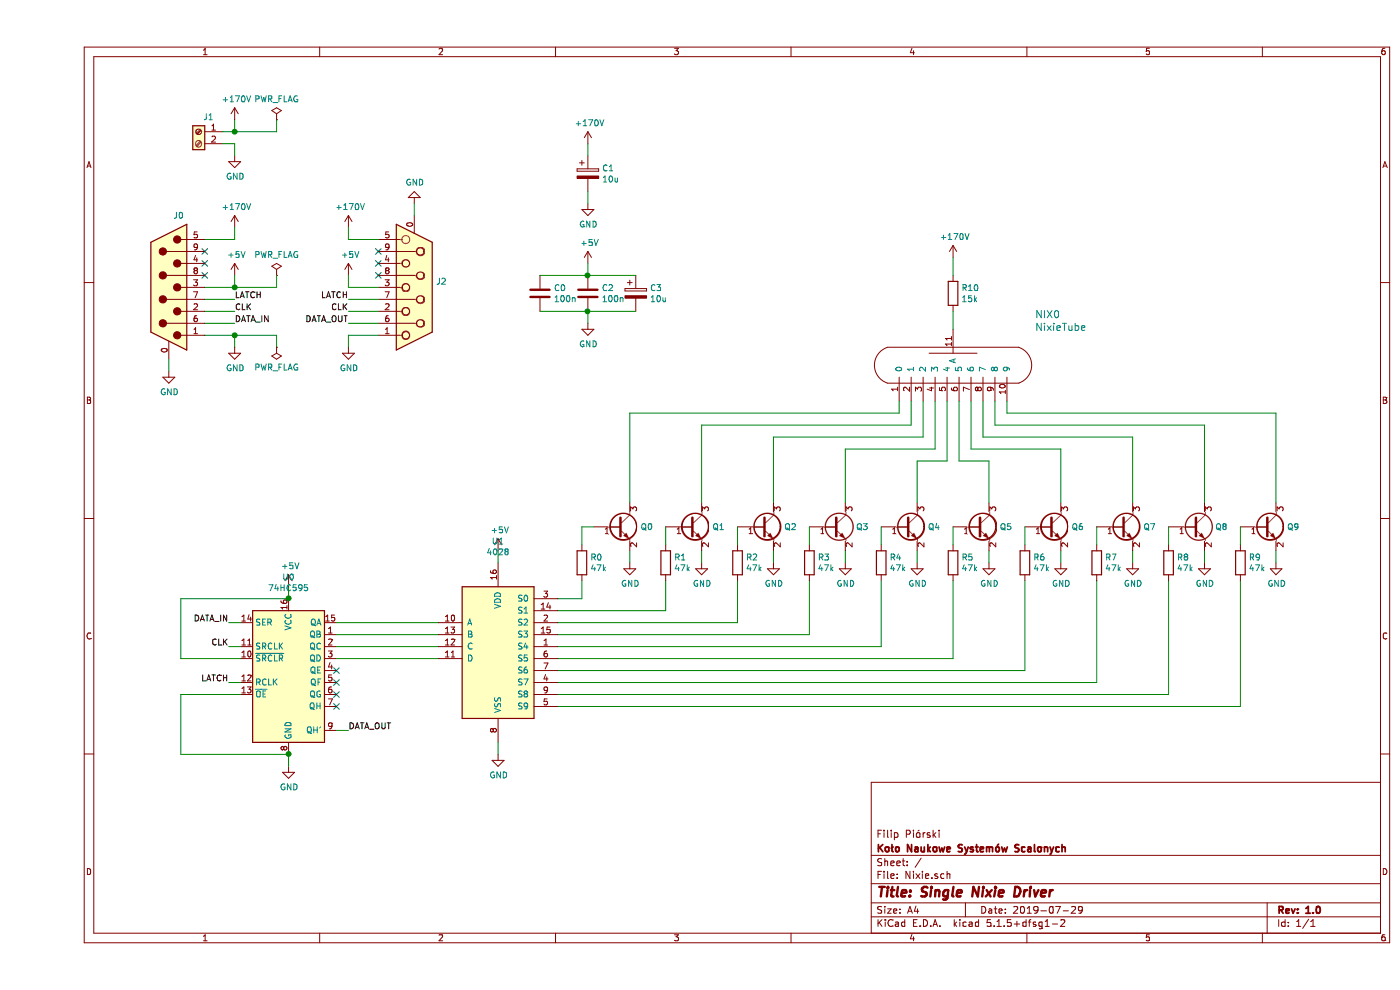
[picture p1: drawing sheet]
EESchema Schematic File Version 4
EELAYER 30 0
EELAYER END
$Descr A4 11693 8268
encoding utf-8
Sheet 1 1
Title "Single Nixie Driver"
Date "2019-07-29"
Rev "1.0"
Comp "Koło Naukowe Systemów Scalonych"
Comment1 "Filip Piórski"
Comment2 ""
Comment3 ""
Comment4 ""
$EndDescr
$Comp
L Nixie-rescue:NixieTube-nixie NIX0
U 1 1
P 7350 3450
F 0 "NIX0" V 8170 2464 60  0000 R CNN
F 1 "NixieTube" V 8064 2464 60  0000 R CNN
F 2 "Valve:Z5730M" H 7350 3450 60  0001 C CNN
F 3 "" H 7350 3450 60  0001 C CNN
	1    7350 3450
	0    -1   -1   0   
$EndComp
$Comp
L 74xx:74HC595 U0
U 1 1
P 2100 5600
F 0 "U0" H 2100 6381 50  0000 C CNN
F 1 "74HC595" H 2100 6290 50  0000 C CNN
F 2 "Package_SO:SOP-16_4.55x10.3mm_P1.27mm" H 2100 5600 50  0001 C CNN
F 3 "http://www.ti.com/lit/ds/symlink/sn74hc595.pdf" H 2100 5600 50  0001 C CNN
	1    2100 5600
	1    0    0    -1  
$EndComp
$Comp
L 4xxx:4028 U1
U 1 1
P 3850 5400
F 0 "U1" H 3850 6281 50  0000 C CNN
F 1 "4028" H 3850 6190 50  0000 C CNN
F 2 "Package_SO:SOIC-16_3.9x9.9mm_P1.27mm" H 3850 5400 50  0001 C CNN
F 3 "http://www.intersil.com/content/dam/Intersil/documents/cd40/cd4028bms.pdf" H 3850 5400 50  0001 C CNN
	1    3850 5400
	1    0    0    -1  
$EndComp
$Comp
L Connector:Screw_Terminal_01x02 J1
U 1 1
P 1350 1100
F 0 "J1" H 1268 1225 50  0000 C CNN
F 1 "Screw_Terminal_01x02" H 1268 1226 50  0001 C CNN
F 2 "Connector_Phoenix_MC_HighVoltage:PhoenixContact_MCV_1,5_2-G-5.08_1x02_P5.08mm_Vertical" H 1350 1100 50  0001 C CNN
F 3 "~" H 1350 1100 50  0001 C CNN
	1    1350 1100
	-1   0    0    -1  
$EndComp
$Comp
L Device:R R10
U 1 1
P 7650 2450
F 0 "R10" H 7720 2496 50  0000 L CNN
F 1 "15k" H 7720 2405 50  0000 L CNN
F 2 "Resistor_THT:R_Axial_DIN0617_L17.0mm_D6.0mm_P7.62mm_Vertical" V 7580 2450 50  0001 C CNN
F 3 "~" H 7650 2450 50  0001 C CNN
	1    7650 2450
	1    0    0    -1  
$EndComp
$Comp
L power:+5V #PWR?
U 1 1
P 1650 2300
F 0 "#PWR?" H 1650 2150 50  0001 C CNN
F 1 "+5V" H 1665 2473 50  0000 C CNN
F 2 "" H 1650 2300 50  0001 C CNN
F 3 "" H 1650 2300 50  0001 C CNN
	1    1650 2300
	1    0    0    -1  
$EndComp
$Comp
L Device:C C2
U 1 1
P 4600 2450
F 0 "C2" H 4715 2496 50  0000 L CNN
F 1 "100n" H 4715 2405 50  0000 L CNN
F 2 "Capacitor_SMD:C_0805_2012Metric" H 4638 2300 50  0001 C CNN
F 3 "~" H 4600 2450 50  0001 C CNN
	1    4600 2450
	1    0    0    -1  
$EndComp
$Comp
L Device:C C0
U 1 1
P 4200 2450
F 0 "C0" H 4315 2496 50  0000 L CNN
F 1 "100n" H 4315 2405 50  0000 L CNN
F 2 "Capacitor_SMD:C_0805_2012Metric" H 4238 2300 50  0001 C CNN
F 3 "~" H 4200 2450 50  0001 C CNN
	1    4200 2450
	1    0    0    -1  
$EndComp
$Comp
L power:GND #PWR?
U 1 1
P 7350 4700
F 0 "#PWR?" H 7350 4450 50  0001 C CNN
F 1 "GND" H 7355 4527 50  0000 C CNN
F 2 "" H 7350 4700 50  0001 C CNN
F 3 "" H 7350 4700 50  0001 C CNN
	1    7350 4700
	1    0    0    -1  
$EndComp
$Comp
L power:GND #PWR?
U 1 1
P 7950 4700
F 0 "#PWR?" H 7950 4450 50  0001 C CNN
F 1 "GND" H 7955 4527 50  0000 C CNN
F 2 "" H 7950 4700 50  0001 C CNN
F 3 "" H 7950 4700 50  0001 C CNN
	1    7950 4700
	1    0    0    -1  
$EndComp
$Comp
L power:GND #PWR?
U 1 1
P 8550 4700
F 0 "#PWR?" H 8550 4450 50  0001 C CNN
F 1 "GND" H 8555 4527 50  0000 C CNN
F 2 "" H 8550 4700 50  0001 C CNN
F 3 "" H 8550 4700 50  0001 C CNN
	1    8550 4700
	1    0    0    -1  
$EndComp
$Comp
L power:GND #PWR?
U 1 1
P 9150 4700
F 0 "#PWR?" H 9150 4450 50  0001 C CNN
F 1 "GND" H 9155 4527 50  0000 C CNN
F 2 "" H 9150 4700 50  0001 C CNN
F 3 "" H 9150 4700 50  0001 C CNN
	1    9150 4700
	1    0    0    -1  
$EndComp
$Comp
L power:GND #PWR?
U 1 1
P 9750 4700
F 0 "#PWR?" H 9750 4450 50  0001 C CNN
F 1 "GND" H 9755 4527 50  0000 C CNN
F 2 "" H 9750 4700 50  0001 C CNN
F 3 "" H 9750 4700 50  0001 C CNN
	1    9750 4700
	1    0    0    -1  
$EndComp
$Comp
L power:GND #PWR?
U 1 1
P 10350 4700
F 0 "#PWR?" H 10350 4450 50  0001 C CNN
F 1 "GND" H 10355 4527 50  0000 C CNN
F 2 "" H 10350 4700 50  0001 C CNN
F 3 "" H 10350 4700 50  0001 C CNN
	1    10350 4700
	1    0    0    -1  
$EndComp
Wire Wire Line
	7350 4600 7350 4700
Wire Wire Line
	7950 4600 7950 4700
Wire Wire Line
	8550 4600 8550 4700
Wire Wire Line
	9150 4600 9150 4700
Wire Wire Line
	9750 4600 9750 4700
Wire Wire Line
	10350 4600 10350 4700
Wire Wire Line
	6750 4600 6750 4700
$Comp
L power:GND #PWR?
U 1 1
P 6750 4700
F 0 "#PWR?" H 6750 4450 50  0001 C CNN
F 1 "GND" H 6755 4527 50  0000 C CNN
F 2 "" H 6750 4700 50  0001 C CNN
F 3 "" H 6750 4700 50  0001 C CNN
	1    6750 4700
	1    0    0    -1  
$EndComp
$Comp
L power:GND #PWR?
U 1 1
P 6150 4700
F 0 "#PWR?" H 6150 4450 50  0001 C CNN
F 1 "GND" H 6155 4527 50  0000 C CNN
F 2 "" H 6150 4700 50  0001 C CNN
F 3 "" H 6150 4700 50  0001 C CNN
	1    6150 4700
	1    0    0    -1  
$EndComp
Wire Wire Line
	5550 4600 5550 4700
Wire Wire Line
	4950 4600 4950 4700
$Comp
L power:GND #PWR?
U 1 1
P 5550 4700
F 0 "#PWR?" H 5550 4450 50  0001 C CNN
F 1 "GND" H 5555 4527 50  0000 C CNN
F 2 "" H 5550 4700 50  0001 C CNN
F 3 "" H 5550 4700 50  0001 C CNN
	1    5550 4700
	1    0    0    -1  
$EndComp
$Comp
L power:GND #PWR?
U 1 1
P 4950 4700
F 0 "#PWR?" H 4950 4450 50  0001 C CNN
F 1 "GND" H 4955 4527 50  0000 C CNN
F 2 "" H 4950 4700 50  0001 C CNN
F 3 "" H 4950 4700 50  0001 C CNN
	1    4950 4700
	1    0    0    -1  
$EndComp
Wire Wire Line
	6150 4600 6150 4700
Wire Wire Line
	4950 4200 4950 3450
Wire Wire Line
	4950 3450 7200 3450
Wire Wire Line
	7200 3450 7200 3350
Wire Wire Line
	7300 3350 7300 3550
Wire Wire Line
	7300 3550 5550 3550
Wire Wire Line
	5550 3550 5550 4200
Wire Wire Line
	7400 3350 7400 3650
Wire Wire Line
	7400 3650 6150 3650
Wire Wire Line
	6150 3650 6150 4200
Wire Wire Line
	7500 3350 7500 3750
Wire Wire Line
	7500 3750 6750 3750
Wire Wire Line
	6750 3750 6750 4200
Wire Wire Line
	7600 3350 7600 3850
Wire Wire Line
	7600 3850 7350 3850
Wire Wire Line
	7350 3850 7350 4200
Wire Wire Line
	7700 3350 7700 3850
Wire Wire Line
	7700 3850 7950 3850
Wire Wire Line
	7950 3850 7950 4200
Wire Wire Line
	7800 3350 7800 3750
Wire Wire Line
	7800 3750 8550 3750
Wire Wire Line
	8550 3750 8550 4200
Wire Wire Line
	7900 3350 7900 3650
Wire Wire Line
	7900 3650 9150 3650
Wire Wire Line
	9150 3650 9150 4200
Wire Wire Line
	9750 4200 9750 3550
Wire Wire Line
	9750 3550 8000 3550
Wire Wire Line
	8000 3550 8000 3350
Wire Wire Line
	8100 3350 8100 3450
Wire Wire Line
	8100 3450 10350 3450
Wire Wire Line
	10350 3450 10350 4200
Wire Wire Line
	7650 2600 7650 2750
Wire Wire Line
	4650 4400 4550 4400
Wire Wire Line
	4550 5000 4350 5000
Wire Wire Line
	4350 5100 5250 5100
Wire Wire Line
	5850 5200 4350 5200
Wire Wire Line
	4350 5300 6450 5300
Wire Wire Line
	7050 5400 4350 5400
Wire Wire Line
	4350 5500 7650 5500
Wire Wire Line
	8250 5600 4350 5600
Wire Wire Line
	8850 5700 4350 5700
Wire Wire Line
	9450 5800 4350 5800
Wire Wire Line
	4350 5900 10050 5900
$Comp
L power:GND #PWR?
U 1 1
P 2100 6400
F 0 "#PWR?" H 2100 6150 50  0001 C CNN
F 1 "GND" H 2105 6227 50  0000 C CNN
F 2 "" H 2100 6400 50  0001 C CNN
F 3 "" H 2100 6400 50  0001 C CNN
	1    2100 6400
	1    0    0    -1  
$EndComp
$Comp
L power:GND #PWR?
U 1 1
P 3850 6300
F 0 "#PWR?" H 3850 6050 50  0001 C CNN
F 1 "GND" H 3855 6127 50  0000 C CNN
F 2 "" H 3850 6300 50  0001 C CNN
F 3 "" H 3850 6300 50  0001 C CNN
	1    3850 6300
	1    0    0    -1  
$EndComp
$Comp
L power:+5V #PWR?
U 1 1
P 3850 4600
F 0 "#PWR?" H 3850 4450 50  0001 C CNN
F 1 "+5V" H 3865 4773 50  0000 C CNN
F 2 "" H 3850 4600 50  0001 C CNN
F 3 "" H 3850 4600 50  0001 C CNN
	1    3850 4600
	1    0    0    -1  
$EndComp
$Comp
L power:+5V #PWR?
U 1 1
P 2100 4900
F 0 "#PWR?" H 2100 4750 50  0001 C CNN
F 1 "+5V" H 2115 5073 50  0000 C CNN
F 2 "" H 2100 4900 50  0001 C CNN
F 3 "" H 2100 4900 50  0001 C CNN
	1    2100 4900
	1    0    0    -1  
$EndComp
Wire Wire Line
	3850 6200 3850 6300
Wire Wire Line
	3850 4600 3850 4700
Wire Wire Line
	2100 4900 2100 5000
Wire Wire Line
	2100 6300 2100 6400
$Comp
L power:GND #PWR?
U 1 1
P 1650 2900
F 0 "#PWR?" H 1650 2650 50  0001 C CNN
F 1 "GND" H 1655 2727 50  0000 C CNN
F 2 "" H 1650 2900 50  0001 C CNN
F 3 "" H 1650 2900 50  0001 C CNN
	1    1650 2900
	1    0    0    -1  
$EndComp
Wire Wire Line
	1650 2800 1650 2900
Wire Wire Line
	1650 2300 1650 2400
$Comp
L power:+5V #PWR?
U 1 1
P 2600 2300
F 0 "#PWR?" H 2600 2150 50  0001 C CNN
F 1 "+5V" H 2615 2473 50  0000 C CNN
F 2 "" H 2600 2300 50  0001 C CNN
F 3 "" H 2600 2300 50  0001 C CNN
	1    2600 2300
	1    0    0    -1  
$EndComp
$Comp
L power:GND #PWR?
U 1 1
P 2600 2900
F 0 "#PWR?" H 2600 2650 50  0001 C CNN
F 1 "GND" H 2605 2727 50  0000 C CNN
F 2 "" H 2600 2900 50  0001 C CNN
F 3 "" H 2600 2900 50  0001 C CNN
	1    2600 2900
	1    0    0    -1  
$EndComp
Wire Wire Line
	2600 2000 2600 1900
NoConn ~ 2500 5600
NoConn ~ 2500 5700
NoConn ~ 2500 5800
NoConn ~ 2500 5900
Text Label 1650 2500 0    50   ~ 0
LATCH
Text Label 1650 2600 0    50   ~ 0
CLK
Text Label 1650 2700 0    50   ~ 0
DATA_IN
Text Label 2600 2700 2    50   ~ 0
DATA_OUT
Text Label 2600 2600 2    50   ~ 0
CLK
Text Label 2600 2500 2    50   ~ 0
LATCH
$Comp
L Nixie-rescue:+170V-power #PWR?
U 1 1
P 1650 1900
F 0 "#PWR?" H 1650 1750 50  0001 C CNN
F 1 "+170V" H 1665 2073 50  0000 C CNN
F 2 "" H 1650 1900 50  0001 C CNN
F 3 "" H 1650 1900 50  0001 C CNN
	1    1650 1900
	1    0    0    -1  
$EndComp
Wire Wire Line
	1650 1900 1650 2000
$Comp
L Nixie-rescue:+170V-power #PWR?
U 1 1
P 2600 1900
F 0 "#PWR?" H 2600 1750 50  0001 C CNN
F 1 "+170V" H 2615 2073 50  0000 C CNN
F 2 "" H 2600 1900 50  0001 C CNN
F 3 "" H 2600 1900 50  0001 C CNN
	1    2600 1900
	1    0    0    -1  
$EndComp
Wire Wire Line
	2600 2900 2600 2800
$Comp
L Nixie-rescue:+170V-power #PWR?
U 1 1
P 1650 1000
F 0 "#PWR?" H 1650 850 50  0001 C CNN
F 1 "+170V" H 1665 1173 50  0000 C CNN
F 2 "" H 1650 1000 50  0001 C CNN
F 3 "" H 1650 1000 50  0001 C CNN
	1    1650 1000
	1    0    0    -1  
$EndComp
Wire Wire Line
	1550 1100 1650 1100
Wire Wire Line
	1650 1100 1650 1000
$Comp
L power:GND #PWR?
U 1 1
P 1650 1300
F 0 "#PWR?" H 1650 1050 50  0001 C CNN
F 1 "GND" H 1655 1127 50  0000 C CNN
F 2 "" H 1650 1300 50  0001 C CNN
F 3 "" H 1650 1300 50  0001 C CNN
	1    1650 1300
	1    0    0    -1  
$EndComp
Wire Wire Line
	1650 1300 1650 1200
Wire Wire Line
	1650 1200 1550 1200
$Comp
L Device:CP C3
U 1 1
P 5000 2450
F 0 "C3" H 5118 2496 50  0000 L CNN
F 1 "10u" H 5118 2405 50  0000 L CNN
F 2 "Capacitor_SMD:CP_Elec_4x5.4" H 5038 2300 50  0001 C CNN
F 3 "~" H 5000 2450 50  0001 C CNN
	1    5000 2450
	1    0    0    -1  
$EndComp
Connection ~ 4600 2300
Connection ~ 4600 2600
$Comp
L power:GND #PWR?
U 1 1
P 4600 2700
F 0 "#PWR?" H 4600 2450 50  0001 C CNN
F 1 "GND" H 4605 2527 50  0000 C CNN
F 2 "" H 4600 2700 50  0001 C CNN
F 3 "" H 4600 2700 50  0001 C CNN
	1    4600 2700
	1    0    0    -1  
$EndComp
$Comp
L power:+5V #PWR?
U 1 1
P 4600 2200
F 0 "#PWR?" H 4600 2050 50  0001 C CNN
F 1 "+5V" H 4615 2373 50  0000 C CNN
F 2 "" H 4600 2200 50  0001 C CNN
F 3 "" H 4600 2200 50  0001 C CNN
	1    4600 2200
	1    0    0    -1  
$EndComp
Wire Wire Line
	4600 2200 4600 2300
Wire Wire Line
	4600 2600 4600 2700
$Comp
L Device:CP C1
U 1 1
P 4600 1450
F 0 "C1" H 4718 1496 50  0000 L CNN
F 1 "10u" H 4718 1405 50  0000 L CNN
F 2 "Capacitor_SMD:CP_Elec_10x12.5" H 4638 1300 50  0001 C CNN
F 3 "~" H 4600 1450 50  0001 C CNN
	1    4600 1450
	1    0    0    -1  
$EndComp
$Comp
L power:GND #PWR?
U 1 1
P 4600 1700
F 0 "#PWR?" H 4600 1450 50  0001 C CNN
F 1 "GND" H 4605 1527 50  0000 C CNN
F 2 "" H 4600 1700 50  0001 C CNN
F 3 "" H 4600 1700 50  0001 C CNN
	1    4600 1700
	1    0    0    -1  
$EndComp
$Comp
L Nixie-rescue:+170V-power #PWR?
U 1 1
P 4600 1200
F 0 "#PWR?" H 4600 1050 50  0001 C CNN
F 1 "+170V" H 4615 1373 50  0000 C CNN
F 2 "" H 4600 1200 50  0001 C CNN
F 3 "" H 4600 1200 50  0001 C CNN
	1    4600 1200
	1    0    0    -1  
$EndComp
Wire Wire Line
	4600 1200 4600 1300
Wire Wire Line
	4600 1600 4600 1700
$Comp
L Nixie-rescue:+170V-power #PWR?
U 1 1
P 7650 2150
F 0 "#PWR?" H 7650 2000 50  0001 C CNN
F 1 "+170V" H 7665 2323 50  0000 C CNN
F 2 "" H 7650 2150 50  0001 C CNN
F 3 "" H 7650 2150 50  0001 C CNN
	1    7650 2150
	1    0    0    -1  
$EndComp
Wire Wire Line
	7650 2150 7650 2300
Text Label 2600 6100 0    50   ~ 0
DATA_OUT
Wire Wire Line
	2600 6100 2500 6100
Wire Wire Line
	1200 5800 1200 6300
Connection ~ 2100 6300
Connection ~ 2100 5000
Text Label 1600 5400 2    50   ~ 0
CLK
Text Label 1600 5200 2    50   ~ 0
DATA_IN
Wire Wire Line
	1600 5200 1700 5200
Wire Wire Line
	1700 5400 1600 5400
Wire Wire Line
	1200 5500 1200 5000
Wire Wire Line
	1200 5500 1700 5500
Wire Wire Line
	1200 5000 2100 5000
Wire Wire Line
	4200 2300 4600 2300
Wire Wire Line
	4600 2300 5000 2300
Wire Wire Line
	4600 2600 5000 2600
Wire Wire Line
	4200 2600 4600 2600
$Comp
L Device:R R0
U 1 1
P 4550 4700
F 0 "R0" H 4620 4746 50  0000 L CNN
F 1 "47k" H 4620 4655 50  0000 L CNN
F 2 "Resistor_SMD:R_0805_2012Metric" V 4480 4700 50  0001 C CNN
F 3 "~" H 4550 4700 50  0001 C CNN
	1    4550 4700
	1    0    0    -1  
$EndComp
$Comp
L Device:R R1
U 1 1
P 5250 4700
F 0 "R1" H 5320 4746 50  0000 L CNN
F 1 "47k" H 5320 4655 50  0000 L CNN
F 2 "Resistor_SMD:R_0805_2012Metric" V 5180 4700 50  0001 C CNN
F 3 "~" H 5250 4700 50  0001 C CNN
	1    5250 4700
	1    0    0    -1  
$EndComp
$Comp
L Device:R R2
U 1 1
P 5850 4700
F 0 "R2" H 5920 4746 50  0000 L CNN
F 1 "47k" H 5920 4655 50  0000 L CNN
F 2 "Resistor_SMD:R_0805_2012Metric" V 5780 4700 50  0001 C CNN
F 3 "~" H 5850 4700 50  0001 C CNN
	1    5850 4700
	1    0    0    -1  
$EndComp
$Comp
L Device:R R3
U 1 1
P 6450 4700
F 0 "R3" H 6520 4746 50  0000 L CNN
F 1 "47k" H 6520 4655 50  0000 L CNN
F 2 "Resistor_SMD:R_0805_2012Metric" V 6380 4700 50  0001 C CNN
F 3 "~" H 6450 4700 50  0001 C CNN
	1    6450 4700
	1    0    0    -1  
$EndComp
$Comp
L Device:R R4
U 1 1
P 7050 4700
F 0 "R4" H 7120 4746 50  0000 L CNN
F 1 "47k" H 7120 4655 50  0000 L CNN
F 2 "Resistor_SMD:R_0805_2012Metric" V 6980 4700 50  0001 C CNN
F 3 "~" H 7050 4700 50  0001 C CNN
	1    7050 4700
	1    0    0    -1  
$EndComp
$Comp
L Device:R R5
U 1 1
P 7650 4700
F 0 "R5" H 7720 4746 50  0000 L CNN
F 1 "47k" H 7720 4655 50  0000 L CNN
F 2 "Resistor_SMD:R_0805_2012Metric" V 7580 4700 50  0001 C CNN
F 3 "~" H 7650 4700 50  0001 C CNN
	1    7650 4700
	1    0    0    -1  
$EndComp
$Comp
L Device:R R6
U 1 1
P 8250 4700
F 0 "R6" H 8320 4746 50  0000 L CNN
F 1 "47k" H 8320 4655 50  0000 L CNN
F 2 "Resistor_SMD:R_0805_2012Metric" V 8180 4700 50  0001 C CNN
F 3 "~" H 8250 4700 50  0001 C CNN
	1    8250 4700
	1    0    0    -1  
$EndComp
$Comp
L Device:R R7
U 1 1
P 8850 4700
F 0 "R7" H 8920 4746 50  0000 L CNN
F 1 "47k" H 8920 4655 50  0000 L CNN
F 2 "Resistor_SMD:R_0805_2012Metric" V 8780 4700 50  0001 C CNN
F 3 "~" H 8850 4700 50  0001 C CNN
	1    8850 4700
	1    0    0    -1  
$EndComp
$Comp
L Device:R R8
U 1 1
P 9450 4700
F 0 "R8" H 9520 4746 50  0000 L CNN
F 1 "47k" H 9520 4655 50  0000 L CNN
F 2 "Resistor_SMD:R_0805_2012Metric" V 9380 4700 50  0001 C CNN
F 3 "~" H 9450 4700 50  0001 C CNN
	1    9450 4700
	1    0    0    -1  
$EndComp
$Comp
L Device:R R9
U 1 1
P 10050 4700
F 0 "R9" H 10120 4746 50  0000 L CNN
F 1 "47k" H 10120 4655 50  0000 L CNN
F 2 "Resistor_SMD:R_0805_2012Metric" V 9980 4700 50  0001 C CNN
F 3 "~" H 10050 4700 50  0001 C CNN
	1    10050 4700
	1    0    0    -1  
$EndComp
Wire Wire Line
	10050 4400 10050 4550
Wire Wire Line
	9450 4400 9450 4550
Wire Wire Line
	8850 4400 8850 4550
Wire Wire Line
	8250 4400 8250 4550
Wire Wire Line
	7650 4400 7650 4550
Wire Wire Line
	7050 4400 7050 4550
Wire Wire Line
	6450 4400 6450 4550
Wire Wire Line
	5850 4400 5850 4550
Wire Wire Line
	5250 4400 5250 4550
Wire Wire Line
	4550 4400 4550 4550
Wire Wire Line
	4550 4850 4550 5000
Wire Wire Line
	5250 5100 5250 4850
Wire Wire Line
	5850 4850 5850 5200
Wire Wire Line
	6450 5300 6450 4850
Wire Wire Line
	7050 4850 7050 5400
Wire Wire Line
	7650 5500 7650 4850
Wire Wire Line
	8250 4850 8250 5600
Wire Wire Line
	8850 5700 8850 4850
Wire Wire Line
	9450 4850 9450 5800
Wire Wire Line
	10050 5900 10050 4850
$Comp
L power:PWR_FLAG #FLG?
U 1 1
P 2000 1000
F 0 "#FLG?" H 2000 1075 50  0001 C CNN
F 1 "PWR_FLAG" H 2000 1173 50  0000 C CNN
F 2 "" H 2000 1000 50  0001 C CNN
F 3 "~" H 2000 1000 50  0001 C CNN
	1    2000 1000
	1    0    0    -1  
$EndComp
$Comp
L power:PWR_FLAG #FLG?
U 1 1
P 2000 2300
F 0 "#FLG?" H 2000 2375 50  0001 C CNN
F 1 "PWR_FLAG" H 2000 2473 50  0000 C CNN
F 2 "" H 2000 2300 50  0001 C CNN
F 3 "~" H 2000 2300 50  0001 C CNN
	1    2000 2300
	1    0    0    -1  
$EndComp
$Comp
L power:PWR_FLAG #FLG?
U 1 1
P 2000 2900
F 0 "#FLG?" H 2000 2975 50  0001 C CNN
F 1 "PWR_FLAG" H 2000 3073 50  0000 C CNN
F 2 "" H 2000 2900 50  0001 C CNN
F 3 "~" H 2000 2900 50  0001 C CNN
	1    2000 2900
	1    0    0    1   
$EndComp
Wire Wire Line
	2000 1000 2000 1100
Wire Wire Line
	2000 1100 1650 1100
Connection ~ 1650 1100
Wire Wire Line
	2000 2300 2000 2400
Wire Wire Line
	2000 2400 1650 2400
Connection ~ 1650 2400
Wire Wire Line
	1650 2800 2000 2800
Wire Wire Line
	2000 2800 2000 2900
Connection ~ 1650 2800
$Comp
L Connector:DB9_Male_MountingHoles J0
U 1 1
P 1100 2400
F 0 "J0" H 1018 3001 50  0000 C CNN
F 1 "DB9_Male_MountingHoles" H 1018 3001 50  0001 C CNN
F 2 "Connector_Dsub:DSUB-9_Female_Horizontal_P2.77x2.84mm_EdgePinOffset7.70mm_Housed_MountingHolesOffset9.12mm" H 1100 2400 50  0001 C CNN
F 3 " ~" H 1100 2400 50  0001 C CNN
	1    1100 2400
	-1   0    0    -1  
$EndComp
$Comp
L power:GND #PWR?
U 1 1
P 1100 3100
F 0 "#PWR?" H 1100 2850 50  0001 C CNN
F 1 "GND" H 1105 2927 50  0000 C CNN
F 2 "" H 1100 3100 50  0001 C CNN
F 3 "" H 1100 3100 50  0001 C CNN
	1    1100 3100
	1    0    0    -1  
$EndComp
Wire Wire Line
	1100 3000 1100 3100
$Comp
L power:GND #PWR?
U 1 1
P 3150 1700
F 0 "#PWR?" H 3150 1450 50  0001 C CNN
F 1 "GND" H 3155 1527 50  0000 C CNN
F 2 "" H 3150 1700 50  0001 C CNN
F 3 "" H 3150 1700 50  0001 C CNN
	1    3150 1700
	1    0    0    1   
$EndComp
Wire Wire Line
	3150 1700 3150 1800
Wire Wire Line
	1400 2800 1650 2800
Wire Wire Line
	2600 2000 2850 2000
Wire Wire Line
	1400 2700 1650 2700
Wire Wire Line
	1400 2600 1650 2600
Wire Wire Line
	1400 2500 1650 2500
Wire Wire Line
	1400 2400 1650 2400
Wire Wire Line
	1400 2000 1650 2000
Wire Wire Line
	2600 2800 2850 2800
NoConn ~ 1400 2100
NoConn ~ 1400 2200
NoConn ~ 1400 2300
$Comp
L Connector:DB9_Female_MountingHoles J2
U 1 1
P 3150 2400
F 0 "J2" H 3330 2356 50  0000 L CNN
F 1 "DB9_Female_MountingHoles" H 3330 2311 50  0001 L CNN
F 2 "Connector_Dsub:DSUB-9_Male_Horizontal_P2.77x2.84mm_EdgePinOffset7.70mm_Housed_MountingHolesOffset9.12mm" H 3150 2400 50  0001 C CNN
F 3 " ~" H 3150 2400 50  0001 C CNN
	1    3150 2400
	1    0    0    1   
$EndComp
Wire Wire Line
	2600 2300 2600 2400
Wire Wire Line
	2600 2400 2850 2400
Wire Wire Line
	2850 2500 2600 2500
Wire Wire Line
	2600 2600 2850 2600
Wire Wire Line
	2850 2700 2600 2700
NoConn ~ 2850 2100
NoConn ~ 2850 2200
NoConn ~ 2850 2300
$Comp
L Device:Q_NPN_BEC Q0
U 1 1
P 4850 4400
F 0 "Q0" H 5040 4400 50  0000 L CNN
F 1 "Q_NPN_BEC" H 5041 4355 50  0001 L CNN
F 2 "Package_TO_SOT_SMD:SOT-23" H 5050 4500 50  0001 C CNN
F 3 "~" H 4850 4400 50  0001 C CNN
	1    4850 4400
	1    0    0    -1  
$EndComp
$Comp
L Device:Q_NPN_BEC Q1
U 1 1
P 5450 4400
F 0 "Q1" H 5640 4400 50  0000 L CNN
F 1 "Q_NPN_BEC" H 5641 4355 50  0001 L CNN
F 2 "Package_TO_SOT_SMD:SOT-23" H 5650 4500 50  0001 C CNN
F 3 "~" H 5450 4400 50  0001 C CNN
	1    5450 4400
	1    0    0    -1  
$EndComp
$Comp
L Device:Q_NPN_BEC Q2
U 1 1
P 6050 4400
F 0 "Q2" H 6240 4400 50  0000 L CNN
F 1 "Q_NPN_BEC" H 6241 4355 50  0001 L CNN
F 2 "Package_TO_SOT_SMD:SOT-23" H 6250 4500 50  0001 C CNN
F 3 "~" H 6050 4400 50  0001 C CNN
	1    6050 4400
	1    0    0    -1  
$EndComp
$Comp
L Device:Q_NPN_BEC Q3
U 1 1
P 6650 4400
F 0 "Q3" H 6840 4400 50  0000 L CNN
F 1 "Q_NPN_BEC" H 6841 4355 50  0001 L CNN
F 2 "Package_TO_SOT_SMD:SOT-23" H 6850 4500 50  0001 C CNN
F 3 "~" H 6650 4400 50  0001 C CNN
	1    6650 4400
	1    0    0    -1  
$EndComp
$Comp
L Device:Q_NPN_BEC Q4
U 1 1
P 7250 4400
F 0 "Q4" H 7440 4400 50  0000 L CNN
F 1 "Q_NPN_BEC" H 7441 4355 50  0001 L CNN
F 2 "Package_TO_SOT_SMD:SOT-23" H 7450 4500 50  0001 C CNN
F 3 "~" H 7250 4400 50  0001 C CNN
	1    7250 4400
	1    0    0    -1  
$EndComp
$Comp
L Device:Q_NPN_BEC Q5
U 1 1
P 7850 4400
F 0 "Q5" H 8040 4400 50  0000 L CNN
F 1 "Q_NPN_BEC" H 8041 4355 50  0001 L CNN
F 2 "Package_TO_SOT_SMD:SOT-23" H 8050 4500 50  0001 C CNN
F 3 "~" H 7850 4400 50  0001 C CNN
	1    7850 4400
	1    0    0    -1  
$EndComp
$Comp
L Device:Q_NPN_BEC Q6
U 1 1
P 8450 4400
F 0 "Q6" H 8640 4400 50  0000 L CNN
F 1 "Q_NPN_BEC" H 8641 4355 50  0001 L CNN
F 2 "Package_TO_SOT_SMD:SOT-23" H 8650 4500 50  0001 C CNN
F 3 "~" H 8450 4400 50  0001 C CNN
	1    8450 4400
	1    0    0    -1  
$EndComp
$Comp
L Device:Q_NPN_BEC Q7
U 1 1
P 9050 4400
F 0 "Q7" H 9240 4400 50  0000 L CNN
F 1 "Q_NPN_BEC" H 9241 4355 50  0001 L CNN
F 2 "Package_TO_SOT_SMD:SOT-23" H 9250 4500 50  0001 C CNN
F 3 "~" H 9050 4400 50  0001 C CNN
	1    9050 4400
	1    0    0    -1  
$EndComp
$Comp
L Device:Q_NPN_BEC Q8
U 1 1
P 9650 4400
F 0 "Q8" H 9840 4400 50  0000 L CNN
F 1 "Q_NPN_BEC" H 9841 4355 50  0001 L CNN
F 2 "Package_TO_SOT_SMD:SOT-23" H 9850 4500 50  0001 C CNN
F 3 "~" H 9650 4400 50  0001 C CNN
	1    9650 4400
	1    0    0    -1  
$EndComp
$Comp
L Device:Q_NPN_BEC Q9
U 1 1
P 10250 4400
F 0 "Q9" H 10440 4400 50  0000 L CNN
F 1 "Q_NPN_BEC" H 10441 4355 50  0001 L CNN
F 2 "Package_TO_SOT_SMD:SOT-23" H 10450 4500 50  0001 C CNN
F 3 "~" H 10250 4400 50  0001 C CNN
	1    10250 4400
	1    0    0    -1  
$EndComp
Wire Wire Line
	2500 5200 3350 5200
Wire Wire Line
	2500 5300 3350 5300
Wire Wire Line
	2500 5400 3350 5400
Wire Wire Line
	3350 5500 2500 5500
Wire Wire Line
	1200 5800 1700 5800
Wire Wire Line
	1200 6300 2100 6300
Text Label 1600 5700 2    50   ~ 0
LATCH
Wire Wire Line
	1600 5700 1700 5700
$EndSCHEMATC
